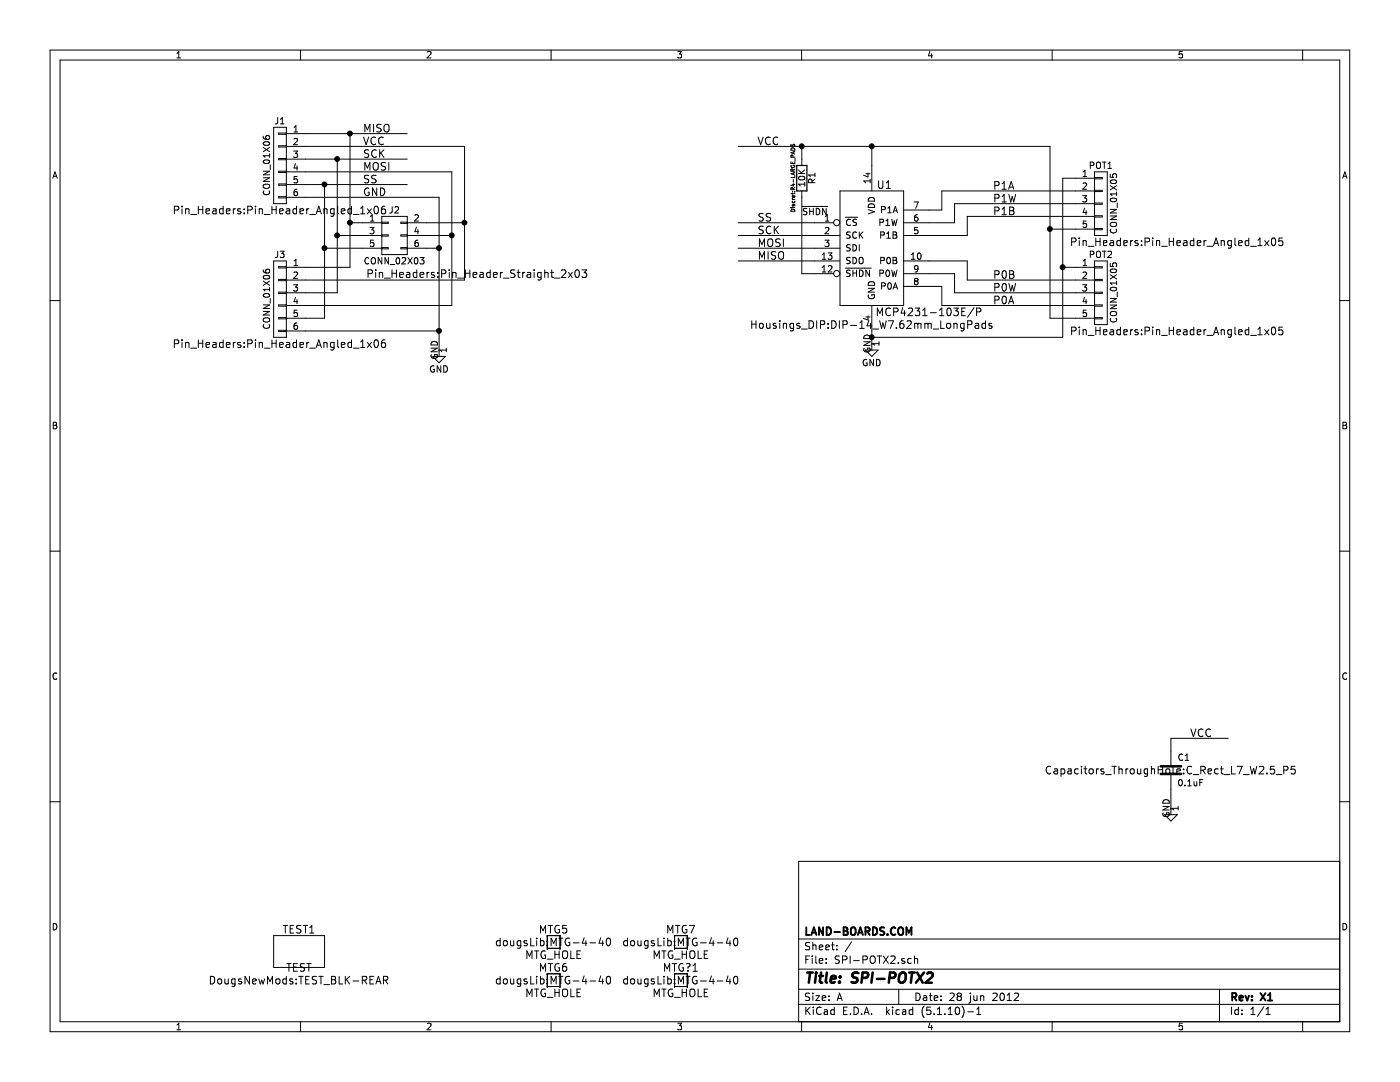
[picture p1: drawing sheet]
EESchema Schematic File Version 4
EELAYER 30 0
EELAYER END
$Descr A 11000 8500
encoding utf-8
Sheet 1 1
Title "SPI-POTX2"
Date "28 jun 2012"
Rev "X1"
Comp "LAND-BOARDS.COM"
Comment1 ""
Comment2 ""
Comment3 ""
Comment4 ""
$EndDescr
Wire Wire Line
	9200 6200 9200 6350
$Comp
L Device:C C1
U 1 1
P 9200 6050
F 0 "C1" H 9250 6150 50  0000 L CNN
F 1 "0.1uF" H 9250 5950 50  0000 L CNN
F 2 "Capacitors_ThroughHole:C_Rect_L7_W2.5_P5" H 9200 6050 60  0000 C CNN
F 3 "" H 9200 6050 60  0001 C CNN
	1    9200 6050
	1    0    0    -1  
$EndComp
$Comp
L power:GND #PWR01
U 1 1
P 9200 6350
F 0 "#PWR01" H 9200 6350 30  0001 C CNN
F 1 "GND" H 9200 6280 30  0001 C CNN
F 2 "" H 9200 6350 60  0001 C CNN
F 3 "" H 9200 6350 60  0001 C CNN
	1    9200 6350
	1    0    0    -1  
$EndComp
$Comp
L SPI-POTX2-rescue:MTG_HOLE MTG?1
U 1 1
P 5350 7700
F 0 "MTG?1" H 5350 7800 60  0000 C CNN
F 1 "MTG_HOLE" H 5350 7600 60  0000 C CNN
F 2 "dougsLib:MTG-4-40" H 5350 7700 60  0000 C CNN
F 3 "" H 5350 7700 60  0000 C CNN
	1    5350 7700
	1    0    0    -1  
$EndComp
$Comp
L SPI-POTX2-rescue:MTG_HOLE MTG6
U 1 1
P 4350 7700
F 0 "MTG6" H 4350 7800 60  0000 C CNN
F 1 "MTG_HOLE" H 4350 7600 60  0000 C CNN
F 2 "dougsLib:MTG-4-40" H 4350 7700 60  0000 C CNN
F 3 "" H 4350 7700 60  0000 C CNN
	1    4350 7700
	1    0    0    -1  
$EndComp
$Comp
L SPI-POTX2-rescue:MTG_HOLE MTG5
U 1 1
P 4350 7400
F 0 "MTG5" H 4350 7500 60  0000 C CNN
F 1 "MTG_HOLE" H 4350 7300 60  0000 C CNN
F 2 "dougsLib:MTG-4-40" H 4350 7400 60  0000 C CNN
F 3 "" H 4350 7400 60  0000 C CNN
	1    4350 7400
	1    0    0    -1  
$EndComp
$Comp
L SPI-POTX2-rescue:MTG_HOLE MTG7
U 1 1
P 5350 7400
F 0 "MTG7" H 5350 7500 60  0000 C CNN
F 1 "MTG_HOLE" H 5350 7300 60  0000 C CNN
F 2 "dougsLib:MTG-4-40" H 5350 7400 60  0000 C CNN
F 3 "" H 5350 7400 60  0000 C CNN
	1    5350 7400
	1    0    0    -1  
$EndComp
$Comp
L SPI-POTX2-rescue:COUPON TEST1
U 1 1
P 2350 7600
F 0 "TEST1" H 2350 7900 60  0000 C CNN
F 1 "TEST" H 2350 7600 60  0000 C CNN
F 2 "DougsNewMods:TEST_BLK-REAR" H 2350 7500 60  0000 C CNN
F 3 "" H 2350 7600 60  0000 C CNN
	1    2350 7600
	1    0    0    -1  
$EndComp
$Comp
L SPI-POTX2-rescue:CONN_01X06 J1
U 1 1
P 2200 1300
F 0 "J1" H 2200 1650 50  0000 C CNN
F 1 "CONN_01X06" V 2300 1300 50  0000 C CNN
F 2 "Pin_Headers:Pin_Header_Angled_1x06" H 2200 950 60  0000 C CNN
F 3 "" H 2200 1300 60  0000 C CNN
	1    2200 1300
	-1   0    0    -1  
$EndComp
$Comp
L SPI-POTX2-rescue:CONN_02X03 J2
U 1 1
P 3100 1850
F 0 "J2" H 3100 2050 50  0000 C CNN
F 1 "CONN_02X03" H 3100 1650 50  0000 C CNN
F 2 "Pin_Headers:Pin_Header_Straight_2x03" H 3750 1550 60  0000 C CNN
F 3 "" H 3100 650 60  0000 C CNN
	1    3100 1850
	1    0    0    -1  
$EndComp
Wire Wire Line
	2400 1050 2750 1050
Wire Wire Line
	2750 1050 2750 1750
Wire Wire Line
	2750 1750 2850 1750
Wire Wire Line
	2850 1850 2650 1850
Wire Wire Line
	2650 1250 2650 1850
Wire Wire Line
	2400 1250 2650 1250
Wire Wire Line
	2400 1450 2550 1450
Wire Wire Line
	2550 1450 2550 1950
Wire Wire Line
	2550 1950 2850 1950
Wire Wire Line
	2400 1550 3450 1550
Wire Wire Line
	3450 1550 3450 1950
Wire Wire Line
	3450 1950 3350 1950
Wire Wire Line
	3350 1850 3550 1850
Wire Wire Line
	3550 1350 3550 1850
Wire Wire Line
	3550 1350 2400 1350
Wire Wire Line
	3350 1750 3650 1750
Wire Wire Line
	3650 1150 3650 1750
Wire Wire Line
	3650 1150 2400 1150
Connection ~ 2750 1050
Connection ~ 2650 1250
Connection ~ 2550 1450
Text Label 2850 1050 0    60   ~ 0
MISO
Text Label 2850 1150 0    60   ~ 0
VCC
Text Label 2850 1250 0    60   ~ 0
SCK
Text Label 2850 1350 0    60   ~ 0
MOSI
Text Label 2850 1450 0    60   ~ 0
SS
Text Label 2850 1550 0    60   ~ 0
GND
$Comp
L SPI-POTX2-rescue:CONN_01X06 J3
U 1 1
P 2200 2350
F 0 "J3" H 2200 2700 50  0000 C CNN
F 1 "CONN_01X06" V 2300 2350 50  0000 C CNN
F 2 "Pin_Headers:Pin_Header_Angled_1x06" H 2200 2000 60  0000 C CNN
F 3 "" H 2200 2350 60  0000 C CNN
	1    2200 2350
	-1   0    0    -1  
$EndComp
Wire Wire Line
	2750 2100 2400 2100
Connection ~ 2750 1750
Wire Wire Line
	2650 2300 2400 2300
Connection ~ 2650 1850
Wire Wire Line
	2550 2500 2400 2500
Connection ~ 2550 1950
Wire Wire Line
	3650 2200 2400 2200
Connection ~ 3650 1750
Wire Wire Line
	3550 2400 2400 2400
Connection ~ 3550 1850
Wire Wire Line
	3450 2600 2400 2600
Connection ~ 3450 1950
Wire Wire Line
	6400 1750 5800 1750
Wire Wire Line
	5800 1850 6400 1850
Wire Wire Line
	5800 1950 6400 1950
Wire Wire Line
	6850 1150 6850 1300
Wire Wire Line
	6850 2600 6850 2650
$Comp
L power:GND #PWR02
U 1 1
P 6850 2700
F 0 "#PWR02" H 6850 2450 50  0001 C CNN
F 1 "GND" H 6850 2550 50  0000 C CNN
F 2 "" H 6850 2700 60  0000 C CNN
F 3 "" H 6850 2700 60  0000 C CNN
	1    6850 2700
	1    0    0    -1  
$EndComp
Wire Wire Line
	5800 1150 6300 1150
$Comp
L power:GND #PWR03
U 1 1
P 3450 2750
F 0 "#PWR03" H 3450 2500 50  0001 C CNN
F 1 "GND" H 3450 2600 50  0000 C CNN
F 2 "" H 3450 2750 60  0000 C CNN
F 3 "" H 3450 2750 60  0000 C CNN
	1    3450 2750
	1    0    0    -1  
$EndComp
Connection ~ 3450 2600
Text Label 5950 1150 0    60   ~ 0
VCC
Text Label 5950 1750 0    60   ~ 0
SS
Text Label 5950 1850 0    60   ~ 0
SCK
Text Label 5950 1950 0    60   ~ 0
MOSI
Text Label 9350 5800 0    60   ~ 0
VCC
Wire Wire Line
	9200 5800 9200 5900
Wire Wire Line
	9200 5800 9650 5800
$Comp
L SPI-POTX2-rescue:MCP42X1 U1
U 1 1
P 6850 1950
F 0 "U1" H 6950 2450 60  0000 C CNN
F 1 "MCP4231-103E/P" H 7300 1450 60  0000 C CNN
F 2 "Housings_DIP:DIP-14_W7.62mm_LongPads" H 6850 1350 60  0000 C CNN
F 3 "" H 7100 1950 60  0000 C CNN
	1    6850 1950
	1    0    0    -1  
$EndComp
Wire Wire Line
	5800 2050 6400 2050
$Comp
L Device:R R1
U 1 1
P 6300 1400
F 0 "R1" V 6380 1400 50  0000 C CNN
F 1 "10K" V 6300 1400 50  0000 C CNN
F 2 "Discret:R4-LARGE_PADS" V 6230 1400 30  0000 C CNN
F 3 "" H 6300 1400 30  0000 C CNN
	1    6300 1400
	1    0    0    -1  
$EndComp
Wire Wire Line
	6300 1250 6300 1150
Connection ~ 6300 1150
Wire Wire Line
	6300 1550 6300 2150
Wire Wire Line
	6300 2150 6400 2150
$Comp
L SPI-POTX2-rescue:CONN_01X05 POT1
U 1 1
P 8650 1600
F 0 "POT1" H 8650 1900 50  0000 C CNN
F 1 "CONN_01X05" V 8750 1600 50  0000 C CNN
F 2 "Pin_Headers:Pin_Header_Angled_1x05" H 9250 1300 60  0000 C CNN
F 3 "" H 8650 1600 60  0000 C CNN
	1    8650 1600
	1    0    0    -1  
$EndComp
$Comp
L SPI-POTX2-rescue:CONN_01X05 POT2
U 1 1
P 8650 2300
F 0 "POT2" H 8650 2600 50  0000 C CNN
F 1 "CONN_01X05" V 8750 2300 50  0000 C CNN
F 2 "Pin_Headers:Pin_Header_Angled_1x05" H 9250 2000 60  0000 C CNN
F 3 "" H 8650 2300 60  0000 C CNN
	1    8650 2300
	1    0    0    -1  
$EndComp
Wire Wire Line
	8450 1500 7400 1500
Wire Wire Line
	7400 1500 7400 1650
Wire Wire Line
	7400 1650 7300 1650
Wire Wire Line
	7300 1750 7500 1750
Wire Wire Line
	7500 1750 7500 1600
Wire Wire Line
	7500 1600 8450 1600
Wire Wire Line
	8450 1700 7600 1700
Wire Wire Line
	7600 1700 7600 1850
Wire Wire Line
	7600 1850 7300 1850
Wire Wire Line
	7300 2250 7400 2250
Wire Wire Line
	7400 2250 7400 2400
Wire Wire Line
	7400 2400 8450 2400
Wire Wire Line
	7300 2150 7500 2150
Wire Wire Line
	7500 2150 7500 2300
Wire Wire Line
	7500 2300 8450 2300
Wire Wire Line
	7300 2050 7600 2050
Wire Wire Line
	7600 2050 7600 2200
Wire Wire Line
	7600 2200 8450 2200
Connection ~ 6850 1150
Wire Wire Line
	8350 2650 6850 2650
Connection ~ 6850 2650
Text Label 5950 2050 0    60   ~ 0
MISO
Wire Wire Line
	8450 1400 8350 1400
Wire Wire Line
	8350 1400 8350 2100
Wire Wire Line
	8450 2100 8350 2100
Connection ~ 8350 2100
Wire Wire Line
	8450 2500 8250 2500
Wire Wire Line
	8250 2500 8250 1800
Wire Wire Line
	8450 1800 8250 1800
Connection ~ 8250 1800
Text Label 7800 1500 0    60   ~ 0
P1A
Text Label 7800 1600 0    60   ~ 0
P1W
Text Label 7800 1700 0    60   ~ 0
P1B
Text Label 7800 2200 0    60   ~ 0
P0B
Text Label 7800 2300 0    60   ~ 0
P0W
Text Label 7800 2400 0    60   ~ 0
P0A
Wire Wire Line
	2750 1050 3200 1050
Wire Wire Line
	2650 1250 3200 1250
Wire Wire Line
	2550 1450 3200 1450
Wire Wire Line
	2750 1750 2750 2100
Wire Wire Line
	2650 1850 2650 2300
Wire Wire Line
	2550 1950 2550 2500
Wire Wire Line
	3650 1750 3650 2200
Wire Wire Line
	3550 1850 3550 2400
Wire Wire Line
	3450 1950 3450 2600
Wire Wire Line
	3450 2600 3450 2750
Wire Wire Line
	6300 1150 6850 1150
Wire Wire Line
	6850 1150 8250 1150
Wire Wire Line
	6850 2650 6850 2700
Wire Wire Line
	8350 2100 8350 2650
Wire Wire Line
	8250 1800 8250 1150
Text Label 6300 1700 0    50   ~ 0
~SHDN
$EndSCHEMATC
